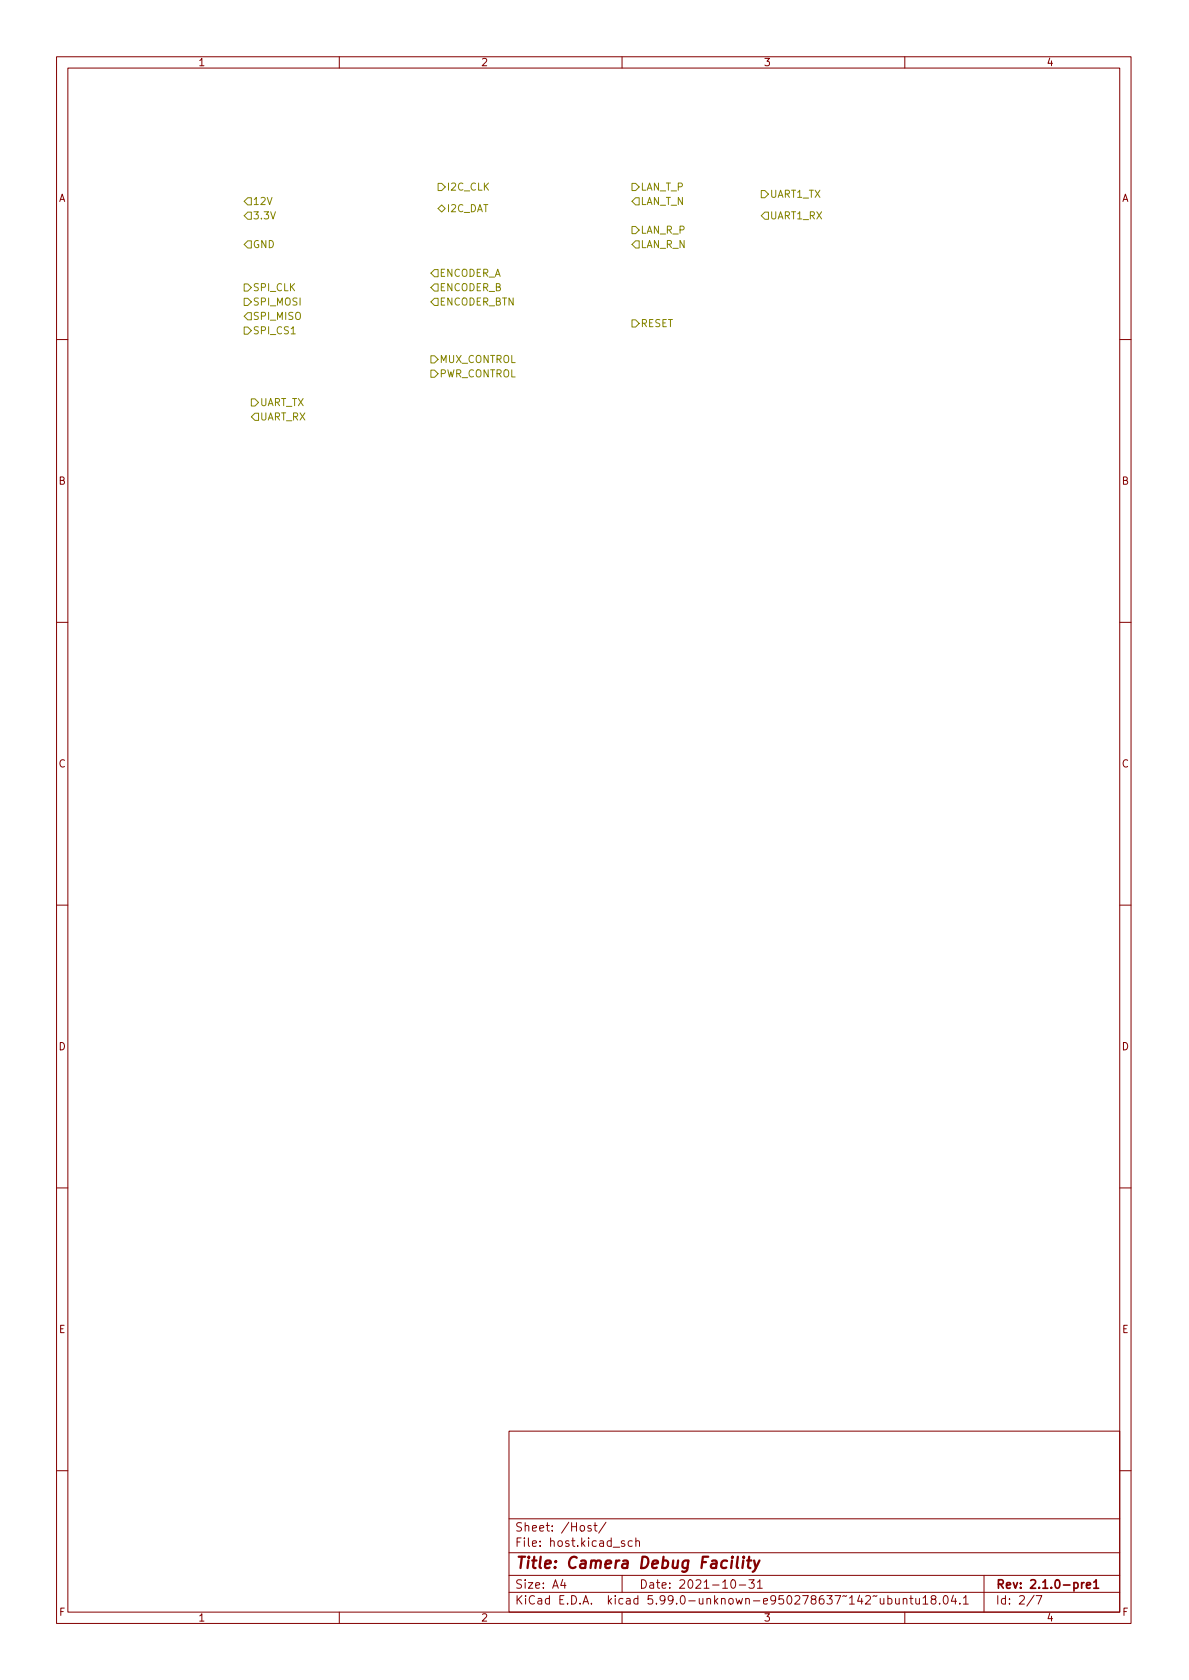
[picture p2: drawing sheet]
<svg xmlns="http://www.w3.org/2000/svg" width="210mm" height="297mm" viewBox="0 0 210 297" stroke-linecap="round" stroke-linejoin="round" font-family="sans-serif">
<g fill="none" stroke="#840000" stroke-width=".18">
<path d="M10 10h190v277h-190zM12 12h186v273h-186zM60 10v2M110 10v2M160 10v2M10 60h2M198 60h2M10 110h2M198 110h2M10 160h2M198 160h2M10 210h2"/>
<path d="M198 210h2M90 253h108v32h-108zM10 260h2M90 278.5h108M90 274.5h108M90 268.5h108M99.5 279.2l-.3 1.1h.9M99.9 279.8v1M104.5 269.8l-.3-.1-.3 .2 .1 .2 .5 .2v.3h-.6M105 269.7h.6M105.2 269.2v1.3l.4 .2M107.2 269.1l-1.3 2"/>
<path d="M110 278.5v3M110.4 272.5l-.3-.1-.2 .2v.2l.5 .2v.3h-.5M111.8 272.5l-.4-.1-.3 .3v.4l.1 .2h.6M112.4 272.6l.3-.2 .3 .1 .1 .9M112.4 271.9v1.5M129.4 279.4l.2-.1a.81 .81 0 0 1 .6 .6 .81 .81 0 0 1-.3 .8l-.2 .1a.81 .81 0 0 1-.6-.6 .81 .81 0 0 1 .3-.8zM132.4 279.3h1l-.5 .6 .4 .1v.7l-.2 .1h-.4l-.3-.1M133.9 279.7l.5-.4v1.5M174 278.5v6.5M198 260h2M60 285v2M90 281.5h108"/>
<path d="M110 285v2M130.7 280.2h1.2M133.9 280.8h.9M157 282.7l.4-.1 .3 .3v.4l-.1 .2h-.6M157 282.1v1.5M158.4 282.6v.9l.4 .1 .2-.1M159 282.6v1M159.7 282.8l.2-.2 .4 .1 .1 .9M159.7 282.6v1M160 285v2M160.9 282.6h.5M161.1 282.1v1.3l.3 .2"/>
<path d="M161.9 282.6l.1 .9 .4 .1 .2-.1M162.6 282.6v1M163.2 282.5l.5-.4v1.5M163.2 283.6h.9M164.9 282.8l-.2-.3v-.2l.2-.2 .5 .1 .1 .2-.1 .2-.6 .2-.1 .2v.5l.2 .1h.3l.3-.3-.1-.4-.2-.1M166.2 283.5v.1M167 282.2l.2-.1a.81 .81 0 0 1 .5 .6 .81 .81 0 0 1-.3 .8l-.1 .1a.81 .81 0 0 1-.6-.6 .81 .81 0 0 1 .3-.8zM168.6 282l-.4 1.1h1M168.9 282.6v1M169.7 283.5v.1M170.4 282.5l.4-.4v1.5M170.4 283.6h.8"/>
<path d="M182.9 282l-1.3 2M183.2 282.1h1l-.6 1.5"/>
</g>
<path d="M191.3 279.8v1M191.7 279.8l-.3 .1-.1 .2M193.4 279.7l.4-.4v1.5M192.1 280.3l.7-.1v-.3l-.5-.1-.2 .2 .1 .7h.6M193.4 280.8h.9" fill="none" stroke="#840000" stroke-width=".3"/>
<path d="M130.5 275.2l-.2 1.8 .2 .2M131.4 275.9l-.1 1.3M131.5 275.2l-.1 .1 .1 .1 .1-.1-.1-.1v.2M132.1 275.9h.8M132.5 275.2l-.2 1.8v.1l.4 .1M133.4 275.9l.3 1.3M134.3 275.9l-.9 1.8-.3 .2" fill="none" stroke="#840000" stroke-width=".4"/>
<g fill="none" stroke="#848400" stroke-width=".18">
<path d="M43.8 35h.6v1.2h-.6l-.6-.6zM43.8 37.5h.6v1.3h-.6l-.6-.7zM77.5 36.9l.6-.7 .6 .7-.6 .6zM77.5 32.4h.6l.6 .7-.6 .6h-.6zM111.8 35.6l.6-.6h.6v1.2h-.6zM111.8 32.4h.6l.6 .7-.6 .6h-.6zM134.6 38.1l.7-.6h.6v1.3h-.6zM134.6 33.7h.7l.6 .6-.6 .7h-.7zM43.2 57.8h.6l.6 .7-.6 .6h-.6zM43.2 52.7h.6l.6 .7-.6 .6h-.6zM43.2 50.2h.6l.6 .6-.6 .7h-.6zM43.8 55.3h.6v1.3h-.6l-.6-.7z"/>
<path d="M43.8 42.6h.6v1.3h-.6l-.6-.7zM51.5 59h.7M76.8 52.7h.7v1.3h-.7l-.6-.6zM76.8 50.2h.7v1.3h-.7l-.6-.7zM76.8 47.7h.7v1.2h-.7l-.6-.6zM111.8 56.6h.6l.6 .6-.6 .6h-.6zM111.8 40h.6l.6 .7-.6 .6h-.6zM112.4 42.6h.6v1.3h-.6l-.6-.7zM44.4 73.7l.7-.6h.6v1.2h-.6zM44.4 70.5h.7l.6 .7-.6 .6h-.7zM76.2 65.4h.6l.7 .7-.7 .6h-.6zM76.2 62.9h.6l.7 .6-.7 .7h-.6z"/>
</g>
<text font-size="2.8" fill="#840000" x="91" y="277.3">Title: Camera Debug Facility</text>
<g font-size="2.1" fill="#840000">
<text x="91" y="273.5">File: host.kicad_sch</text>
<text x="91" y="270.8">Sheet: /Host/</text>
<text x="91" y="280.9">Size: A4</text>
<text x="113" y="280.9">Date: 2021-10-31</text>
<text x="176" y="280.9">Rev: 2.1.0-pre1</text>
<text x="91" y="283.7">KiCad E.D.A. kicad 5.99.0-unknown-e950278637~142~ubuntu18.04.1</text>
<text x="176" y="283.7">Id: 2/7</text>
</g>
<g font-size="1.8" fill="#840000">
<text x="35" y="11.7">1</text>
<text x="85" y="11.7">2</text>
<text x="135" y="11.7">3</text>
<text x="185" y="11.7">4</text>
<text x="10.3" y="35.7">A</text>
<text x="198.4" y="35.7">A</text>
<text x="10.3" y="85.7">B</text>
<text x="198.4" y="85.7">B</text>
<text x="10.3" y="135.7">C</text>
<text x="198.4" y="135.7">C</text>
<text x="10.3" y="185.7">D</text>
<text x="198.4" y="185.7">D</text>
<text x="10.4" y="235.7">E</text>
<text x="198.4" y="235.7">E</text>
<text x="10.4" y="285.7">F</text>
<text x="35" y="286.7">1</text>
<text x="85" y="286.7">2</text>
<text x="135" y="286.7">3</text>
<text x="185" y="286.7">4</text>
<text x="198.5" y="285.7">F</text>
</g>
<g font-size="1.8" fill="#848400">
<text x="78.9" y="33.7">I2C_CLK</text>
<text x="113.2" y="33.7">LAN_T_P</text>
<text x="136.1" y="35">UART1_TX</text>
<text x="44.6" y="36.2">12V</text>
<text x="44.6" y="38.8">3.3V</text>
<text x="78.9" y="37.5">I2C_DAT</text>
<text x="113.2" y="41.3">LAN_R_P</text>
<text x="113.2" y="36.2">LAN_T_N</text>
<text x="136.1" y="38.8">UART1_RX</text>
<text x="44.6" y="43.9">GND</text>
<text x="113.2" y="43.9">LAN_R_N</text>
<text x="44.6" y="51.5">SPI_CLK</text>
<text x="77.7" y="51.5">ENCODER_B</text>
<text x="77.7" y="48.9">ENCODER_A</text>
<text x="44.6" y="59.1">SPI_CS1</text>
<text x="44.6" y="56.6">SPI_MISO</text>
<text x="44.6" y="54">SPI_MOSI</text>
<text x="77.7" y="54">ENCODER_BTN</text>
<text x="113.2" y="57.8">RESET</text>
<text x="77.7" y="64.2">MUX_CONTROL</text>
<text x="45.9" y="71.8">UART_TX</text>
<text x="77.7" y="66.7">PWR_CONTROL</text>
<text x="45.9" y="74.3">UART_RX</text>
</g>
</svg>
